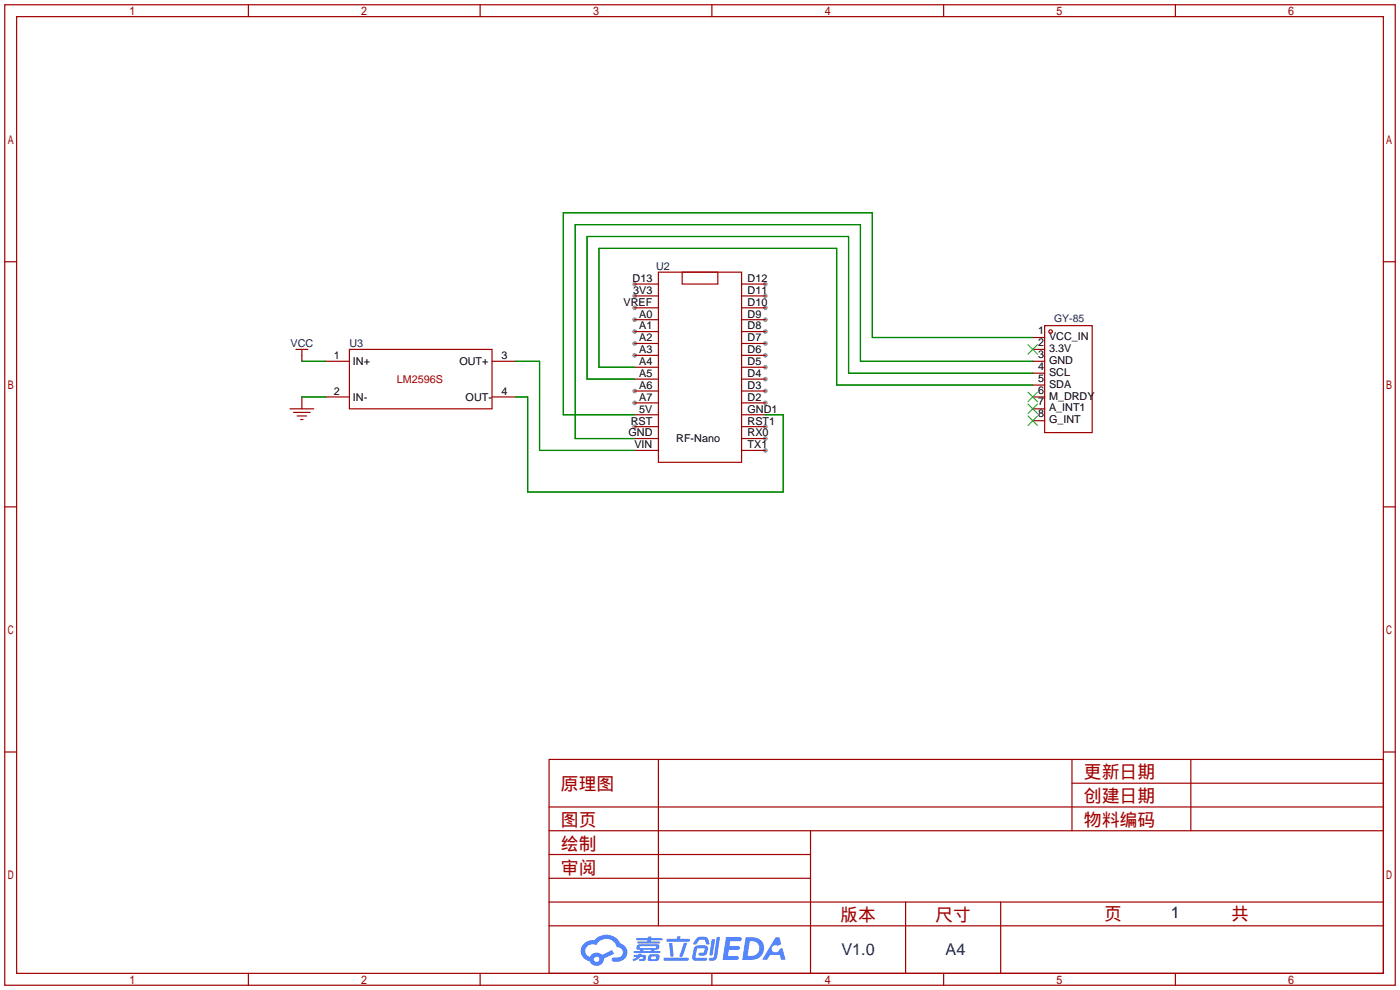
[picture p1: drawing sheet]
<svg xmlns="http://www.w3.org/2000/svg" width="299mm" height="212mm" viewBox="0 0 299 212" stroke-linecap="round" stroke-linejoin="round" font-family="sans-serif">
<g fill="#999">
<circle cx="135.6" cy="60.7" r=".51"/>
<circle cx="135.6" cy="63.2" r=".51"/>
<circle cx="135.6" cy="65.8" r=".51"/>
<circle cx="135.6" cy="68.3" r=".51"/>
<circle cx="135.6" cy="70.9" r=".51"/>
<circle cx="135.6" cy="73.4" r=".51"/>
<circle cx="135.6" cy="75.9" r=".51"/>
<circle cx="135.6" cy="83.6" r=".51"/>
<circle cx="135.6" cy="86.1" r=".51"/>
<circle cx="135.6" cy="91.2" r=".51"/>
<circle cx="163.6" cy="96.3" r=".51"/>
<circle cx="163.6" cy="93.7" r=".51"/>
<circle cx="163.6" cy="91.2" r=".51"/>
<circle cx="163.6" cy="86.1" r=".51"/>
<circle cx="163.6" cy="83.6" r=".51"/>
<circle cx="163.6" cy="81" r=".51"/>
<circle cx="163.6" cy="78.5" r=".51"/>
<circle cx="163.6" cy="75.9" r=".51"/>
<circle cx="163.6" cy="73.4" r=".51"/>
<circle cx="163.6" cy="70.9" r=".51"/>
<circle cx="163.6" cy="68.3" r=".51"/>
<circle cx="163.6" cy="65.8" r=".51"/>
<circle cx="163.6" cy="63.2" r=".51"/>
<circle cx="163.6" cy="60.7" r=".51"/>
</g>
<g fill="none" stroke="#a10000" stroke-width=".25">
<path d="M1 1h297.2v209.6h-297.2zM3.6 3.6h292.1v204.4h-292.1zM53.1 1v2.6M102.6 1v2.6M152.1 1v2.6M201.7 1v2.6M251.2 1v2.6M1 55.9h2.6M295.7 55.9h2.5M1 108.3h2.6M295.7 108.3h2.5M1 160.7h2.6"/>
<path d="M117.3 162.3h178.4v45.7h-178.4zM117.3 177.5h178.4M117.3 172.5h178.4M140.7 162.3v35.6M173.2 177.5v30.5M229.1 162.3v15.2M229.1 167.4h66.6M254.5 162.3v15.2M295.7 160.7h2.5M117.3 182.6h55.9M117.3 197.9h178.4M117.3 192.8h178.4"/>
<path d="M117.3 187.7h55.9M193.5 192.8v15.2M213.9 192.8v15.2M53.1 208v2.6M102.6 208v2.6M152.1 208v2.6M201.7 208v2.6M251.2 208v2.6"/>
</g>
<g fill="#5487ff">
<path d="M155.2 200.3h2.6a.48 .48 0 0 1 .7 .4 .48 .48 0 0 1-.6 .4h-1.8l-.2 1.1h1.9a.43 .43 0 0 1 .4 .4 .43 .43 0 0 1-.5 .4h-1.9l-.2 1.3h1.7a.45 .45 0 0 1 .5 .2 .45 .45 0 0 1-.1 .6h-3.3z"/>
<path d="M165.7 200.3h.9l.4 1.5-.8 .3a.84 .84 0 0 0-1.2 .3 .84 .84 0 0 0 .4 1.1 .84 .84 0 0 0 1.1-.4l.1-.2 .6-.3 .7 2.5h-1l-.2-1h-2.1l-.6 1h-1.1z"/>
<path d="M152.1 200.8h.7l-.5 3.1a.36 .36 0 0 1-.3 .3 .36 .36 0 0 1-.4-.3z"/>
<path d="M153.2 200.2h.7l-.6 4.3a1.13 1.13 0 0 1-1.8 .6l.2-.4h.7l.2-.2z"/>
<path d="M148.9 200.6l.6-.4h1a.77 .77 0 0 1 .9 .5l.3 1-.2 .2h-.5l-.3-.9-.2-.2-1 .1-.7 1-.6-.1-.1-.2z"/>
<path d="M148.4 202.4l.6-.3h1.7a.81 .81 0 0 1 .7 .5 .81 .81 0 0 1-.2 .8 .81 .81 0 0 1-.9 .8h-.7a.32 .32 0 0 1-.3-.3 .32 .32 0 0 1 .4-.3h.7l.2-.9-1.6 .1-.4 1.8 2.2 .1a.32 .32 0 0 1 .3 .4 .32 .32 0 0 1-.4 .2h-2.2l-.5-.3-.1-.5z"/>
<path d="M141.9 204.7h5a.33 .33 0 0 1 .3 .3 .33 .33 0 0 1-.3 .3h-4.9l-.2-.1z"/>
<path d="M146.1 201.5h.8l-.7 2a.98 .98 0 0 1-.7 1.1l-.3-.3z"/>
<path d="M143 201.6h.7l.3 2.5a.34 .34 0 0 1-.3 .4 .34 .34 0 0 1-.4-.3z"/>
<path d="M142.5 200.7h2.1l.3-.6h.6l-.1 .6h1.7a.32 .32 0 0 1 .4 .3 .32 .32 0 0 1-.4 .3h-4.5l-.2-.2z"/>
<path d="M135.5 204.1h.9l.1-.3h.6v.3h.8a.82 .82 0 0 1-.5 1.3h-.8v-.4l.7-.1 .1-.3a.68 .68 0 0 0-1 .4l-1.1 .4-.1-.4 .9-.5h-.7z"/>
<path d="M136 200.5h2.4l.1-.3h.7v.3h2.2l.2 .3-.2 .2h-2.3v.2h1.8l.2 .3-.2 .1h-4.5l-.1-.4h2l.1-.2h-2.3l-.1-.2z"/>
<path d="M159.4 200.3l-.8 4.9h1.7a2.5 2.5 0 0 0 3-2.5 2.5 2.5 0 0 0-3.1-2.4zM160.3 201.1a1.61 1.61 0 0 1 2 1.5 1.61 1.61 0 0 1-1.8 1.7h-.7z"/>
<path d="M136.2 202a.55 .55 0 0 0-.2 .8 .55 .55 0 0 0 .7 .2l.1 .3h-1.3v.3l5.4 .1 .3-.2-.2-.2h-1.2l.2-.3a.7 .7 0 0 0 .8-.3 .7 .7 0 0 0 0-.8l-4.2-.1zM136.8 202.3l3.3-.1 .1 .1-.2 .3h-3.2zM137.5 203h1.7l-.2 .3h-1.4z"/>
<path d="M138.6 204.2a1.05 1.05 0 0 0 0 1.2 2.91 2.91 0 0 0 2.2-.2 .98 .98 0 0 0 0-1.2h-1.6zM139.2 204.5l.9-.1 .1 .4-.2 .2-.8-.1z"/>
<path d="M124.9 201.6a2.23 2.23 0 0 0-.7 2.3 2.23 2.23 0 0 0 1.8 1.6 1.58 1.58 0 0 0 1.8 .9 1.58 1.58 0 0 0 1.3-1.5l2.2-1.1-.5-.7-2.1 1a1.65 1.65 0 0 0-2.7 .4 1.45 1.45 0 0 1-.8-1.9 1.45 1.45 0 0 1 2-.7l.3 .1a2.3 2.3 0 0 1 2.3-1.3 2.3 2.3 0 0 1 2 1.7 1.12 1.12 0 0 1 1.3 1 1.12 1.12 0 0 1-1.1 1.2h-.7a.45 .45 0 0 0-.6 .4 .45 .45 0 0 0 .5 .5 2.21 2.21 0 0 0 2.2-.5 2.21 2.21 0 0 0 .5-2.3 2.13 2.13 0 0 0-1.3-1.1 3.3 3.3 0 0 0-5.6-.7l-1.1 .1zM127 205a.57 .57 0 0 1 1.1 0 .57 .57 0 0 1-1.1 0z"/>
</g>
<g fill="none" stroke="#a10000" stroke-width=".25">
<path d="M140.7 58.2h17.8v40.6h-17.8zM145.8 58.2h7.6v2.5h-7.6zM63.2 74.7h2.6M64.5 74.7v2.5M69.6 77.2h5.1M74.7 74.7h30.5v12.7h-30.5zM105.2 77.2h5M135.6 60.7h5.1M135.6 63.2h5.1M135.6 65.8h5.1M135.6 68.3h5.1M135.6 70.9h5.1"/>
<path d="M135.6 73.4h5.1M135.6 75.9h5.1M135.6 78.5h5.1M158.5 60.7h5.1M158.5 63.2h5.1M158.5 65.8h5.1M158.5 68.3h5.1M158.5 70.9h5.1M158.5 73.4h5.1M158.5 75.9h5.1M158.5 78.5h5.1M220.7 72.1h2.6"/>
<path d="M220.7 74.7h2.6M220.7 77.2h2.6M220.7 79.8h2.6M223.3 69.6h10.1v22.9h-10.1zM62 87.4h5.1M62.7 88.1h3.6M63.5 88.9h2M64.3 89.7h.5M64.5 84.8v2.6M69.6 84.8h5.1M105.2 84.8h5M135.6 81h5.1"/>
<path d="M135.6 83.6h5.1M135.6 86.1h5.1M135.6 88.6h5.1M135.6 91.2h5.1M135.6 93.7h5.1M135.6 96.3h5.1M158.5 81h5.1M158.5 83.6h5.1M158.5 86.1h5.1M158.5 88.6h5.1M158.5 91.2h5.1M158.5 93.7h5.1"/>
<path d="M158.5 96.3h5.1M220.7 82.3h2.6M220.7 84.8h2.6M220.7 87.4h2.6M220.7 89.9h2.6"/>
<circle cx="224.5" cy="70.9" r=".38"/>
</g>
<path d="M219.7 73.7l2 2M221.7 73.7l-2 2M219.7 83.8l2 2.1M219.7 86.4l2 2M219.7 88.9l2 2M221.7 83.8l-2 2.1M221.7 86.4l-2 2M221.7 88.9l-2 2" fill="none" stroke="#3c3" stroke-width=".25"/>
<path d="M64.5 77.2h5.1M110.2 77.2h5.1v19.1h20.3M135.6 78.5h-7.6v-25.4h50.8v29.2h41.9M220.7 77.2h-36.8v-29.2h-61v45.7h12.7M220.7 72.1h-34.3v-26.6h-66v43.1h15.2M220.7 79.8h-39.3v-29.3h-55.9v30.5h10.1M64.5 84.8h5.1M110.2 84.8h2.6v20.4h54.6v-16.6h-3.8" fill="none" stroke="#008700" stroke-width=".25"/>
<g font-size="3.8" fill="#a00000">
<text x="231.6" y="166.4">更新日期</text>
<text x="119.9" y="168.9">原理图</text>
<text x="231.6" y="171.5">创建日期</text>
<text x="119.9" y="176.5">图页</text>
<text x="231.6" y="176.5">物料编码</text>
<text x="119.9" y="181.6">绘制</text>
<text x="119.9" y="186.7">审阅</text>
<text x="179.6" y="196.9">版本</text>
<text x="199.9" y="196.9">尺寸</text>
<text x="236" y="196.6">页</text>
<text x="263.1" y="196.6">共</text>
</g>
<g font-size="3.5" fill="#000080">
<text x="250.2" y="196.3">1</text>
<text x="179.8" y="204.2">V1.0</text>
<text x="202.1" y="204.2">A4</text>
</g>
<g font-size="2.3" fill="#000080">
<text x="140.2" y="57.7">U2</text>
<text x="62.1" y="74.2">VCC</text>
<text x="74.7" y="74.2">U3</text>
</g>
<g font-size="2.3">
<text x="133.3" y="65.3">VREF</text>
<text x="135.2" y="60.2">D13</text>
<text x="135.3" y="62.8">3V3</text>
<text x="159.8" y="65.3">D10</text>
<text x="159.8" y="62.8">D11</text>
<text x="159.8" y="60.2">D12</text>
<text x="136.6" y="67.9">A0</text>
<text x="136.6" y="70.4">A1</text>
<text x="159.8" y="70.4">D8</text>
<text x="159.8" y="67.9">D9</text>
<text x="221.9" y="71.4">1</text>
<text x="71.4" y="76.8">1</text>
<text x="107.2" y="76.8">3</text>
<text x="136.6" y="72.9">A2</text>
<text x="136.6" y="75.5">A3</text>
<text x="159.8" y="75.5">D6</text>
<text x="159.8" y="72.9">D7</text>
<text x="221.9" y="74">2</text>
<text x="221.9" y="76.5">3</text>
<text x="224.2" y="72.7">VCC_IN</text>
<text x="224.2" y="75.2">3.3V</text>
<text x="224.2" y="77.8">GND</text>
<text x="75.4" y="78">IN+</text>
<text x="98.2" y="78">OUT+</text>
<text x="136.6" y="78">A4</text>
<text x="136.6" y="80.6">A5</text>
<text x="136.6" y="83.1">A6</text>
<text x="159.8" y="83.1">D3</text>
<text x="159.8" y="80.6">D4</text>
<text x="159.8" y="78">D5</text>
<text x="221.9" y="79">4</text>
<text x="221.9" y="81.6">5</text>
<text x="224.2" y="80.3">SCL</text>
<text x="224.2" y="82.8">SDA</text>
<text x="71.4" y="84.4">2</text>
<text x="75.4" y="85.6">IN-</text>
<text x="99.5" y="85.6">OUT-</text>
<text x="107.2" y="84.4">4</text>
<text x="136.6" y="85.6">A7</text>
<text x="136.6" y="88.2">5V</text>
<text x="159.8" y="88.2">GND1</text>
<text x="159.8" y="85.6">D2</text>
<text x="221.9" y="84.1">6</text>
<text x="221.9" y="86.7">7</text>
<text x="221.9" y="89.2">8</text>
<text x="224.2" y="85.4">M_DRDY</text>
<text x="224.2" y="87.9">A_INT1</text>
<text x="134.3" y="93.3">GND</text>
<text x="134.8" y="90.7">RST</text>
<text x="135.6" y="95.8">VIN</text>
<text x="144.5" y="94.5">RF-Nano</text>
<text x="159.8" y="95.8">TX1</text>
<text x="159.8" y="93.3">RX0</text>
<text x="159.8" y="90.7">RST1</text>
<text x="224.2" y="90.5">G_INT</text>
</g>
<text font-size="2.3" fill="#a00000" x="84.8" y="81.8">LM2596S</text>
<text font-size="2.2" fill="#000080" x="225.3" y="68.7">GY-85</text>
</svg>
